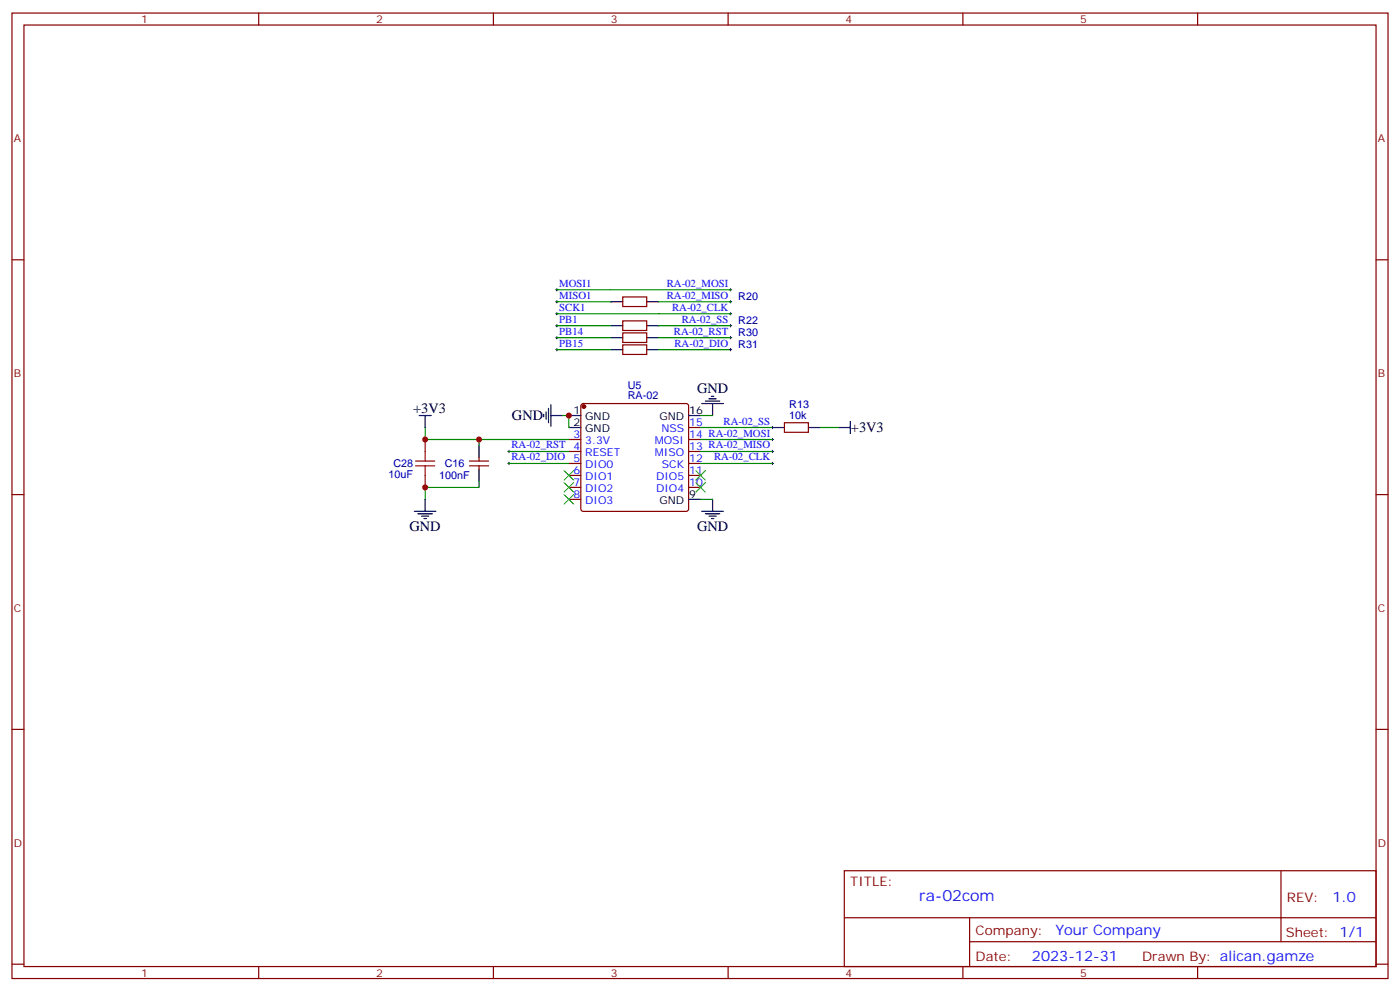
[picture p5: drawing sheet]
<svg xmlns="http://www.w3.org/2000/svg" width="412mm" height="292mm" viewBox="0 0 412 292" stroke-linecap="round" stroke-linejoin="round" font-family="sans-serif">
<g fill="none" stroke="#870000" stroke-width=".35">
<path d="M3.5 3.8h405.4v284.4h-405.4zM7.1 7.4h398.2v277.3h-398.2zM76.2 3.8v3.6M145.3 3.8v3.6M214.5 3.8v3.6M283.6 3.8v3.6M352.8 3.8v3.6M3.5 76.5h3.6M405.3 76.5h3.6M183.4 87.5h7.1v2.8h-7.1zM183.4 94.5h7.1v2.8h-7.1zM183.4 98h7.1v2.9h-7.1z"/>
<path d="M171.3 119.1l.5-.2h30.3l.5 .2 .2 .5v30.3l-.2 .5-.5 .2h-30.3l-.5-.2-.2-.5v-30.3zM183.4 101.6h7.1v2.8h-7.1zM125.2 129.4v3.6M138.3 137.2h5.6M138.3 135.8h5.6M141.1 134.7v1.1M141.1 137.2v1.1M167.6 129.4h3.5M167.6 133h3.5M167.6 136.5h3.5M202.8 129.4h3.6M202.8 133h3.6"/>
<path d="M202.8 136.5h3.6M202.8 125.9h3.6M231.1 124.5h7v2.8h-7zM3.5 145.7h3.6M125.2 140v3.5M167.6 140h3.5M167.6 143.5h3.5M167.6 147.1h3.5M202.8 140h3.6M202.8 143.5h3.6M405.3 145.7h3.6M3.5 214.8h3.6"/>
<path d="M405.3 214.8h3.6M248.7 256.4h156.6v28.3h-156.6zM377.3 256.5v20.8M248.7 270.3h156.5M285.6 277.3h119.6M285.6 270.3v14.1M3.5 284h3.6M76.2 284.7v3.5M145.3 284.7v3.5M214.5 284.7v3.5M283.6 284.7v3.5M352.8 284.7v3.5"/>
<path d="M405.3 284h3.6"/>
</g>
<circle cx="172" cy="119.7" r=".53" fill="#870000" stroke="#870000" stroke-width=".35"/>
<g fill="none" stroke="#000" stroke-width=".35">
<path d="M179.9 88.9h3.5M179.9 95.9h3.5M179.9 99.4h3.5M190.5 88.9h3.5M190.5 95.9h3.5M190.5 99.4h3.5M162.3 119.2v6.4M179.9 103h3.5M190.5 103h3.5M206.7 118.9h6.4M207.8 118.1h4.2M208.8 117.4h2.2"/>
<path d="M209.5 116.7h.8M209.9 118.9v3.5M123.5 122.4h3.5M125.2 122.4v3.5M141.1 131.2v3.5M141.1 138.3v3.5M160.2 122v.7M160.9 121.3v2.1M161.6 120.3v4.2M162.3 122.4h3.5M167.6 122.4h3.5M167.6 125.9h3.5"/>
<path d="M202.8 122.4h3.6M227.5 125.9h3.6M238.1 125.9h3.6M246.9 125.9h3.6M250.5 124.1v3.6M122.1 150.6h6.3M123.1 151.3h4.3M124.2 152h2.1M124.9 152.7h.7M125.2 147.1v3.5M202.8 147.1h3.6M206.7 150.6h6.4"/>
<path d="M207.8 151.3h4.2M208.8 152h2.2M209.5 152.7h.8M209.9 147.1v3.5"/>
</g>
<g fill="none" stroke="#008700" stroke-width=".35">
<path d="M164 85.3h51.2M164 92.4h51.2M164 88.9h15.9M164 95.9h15.9M164 99.4h15.9M194 88.9h21.2M194 95.9h21.2M194 99.4h21.2M164 103h15.9M194 103h21.2M125.2 125.9v3.5h42.4M141.1 129.4v1.8"/>
<path d="M149.9 133h17.7M149.9 136.5h17.7M165.8 122.4h1.8v3.5M206.4 133h21.1M206.4 129.4h21.1M206.4 122.4h3.5M206.4 136.5h21.1M206.4 125.9h21.1M241.7 125.9h5.2M141.1 141.8v1.7h-15.9v3.6M206.4 147.1h3.5"/>
</g>
<g fill="none" stroke="#000" stroke-width=".29">
<path d="M163.7 85.3h.7M163.7 88.9h.7M163.7 92.4h.7M163.7 95.9h.7M163.7 99.4h.7M164 85v.7M164 88.5v.7M164 92v.7M164 95.6v.7M164 99.1v.7M214.8 85.3h.7M214.8 88.9h.7"/>
<path d="M214.8 92.4h.7M214.8 95.9h.7M214.8 99.4h.7M215.2 85v.7M215.2 88.5v.7M215.2 92v.7M215.2 95.6v.7M215.2 99.1v.7M163.7 103h.7M164 102.6v.7M214.8 103h.7M215.2 102.6v.7"/>
<path d="M149.6 133h.7M149.6 136.5h.7M149.9 132.6v.7M149.9 136.1v.7M227.2 129.4h.7M227.2 133h.7M227.2 136.5h.7M227.2 125.9h.7M227.5 125.6v.7M227.5 129.1v.7M227.5 132.6v.7M227.5 136.1v.7"/>
</g>
<path d="M122.4 135.8h5.7M122.4 137.2h5.7M125.2 133v2.8M125.2 137.2v2.8" fill="none" stroke="#a10000" stroke-width=".35"/>
<path d="M166.2 138.6l2.8 2.8M169 138.6l-2.8 2.8M205 138.6l2.8 2.8M207.8 138.6l-2.8 2.8M166.2 145.7l2.8 2.8M166.2 142.1l2.8 2.9M169 145.7l-2.8 2.8M169 142.1l-2.8 2.9M205 142.1l2.8 2.9M207.8 142.1l-2.8 2.9" fill="none" stroke="#3c3" stroke-width=".35"/>
<g fill="#c00">
<circle cx="167.6" cy="122.4" r=".88"/>
<circle cx="141.1" cy="129.4" r=".88"/>
<circle cx="125.2" cy="143.5" r=".88"/>
<circle cx="125.2" cy="129.4" r=".88"/>
</g>
<text font-size="4.6" fill="#00f" x="270.8" y="265.5">ra-02com</text>
<g font-size="4.2">
<text x="205.3" y="115.6">GND</text>
<text x="121.7" y="121.7">+3V3</text>
<text x="150.8" y="123.8">GND</text>
<text x="250.6" y="127.3">+3V3</text>
<text x="120.6" y="156.2">GND</text>
<text x="205.3" y="156.2">GND</text>
</g>
<g font-size="4.2" fill="#00f">
<text x="392.5" y="265.7">1.0</text>
<text x="310.9" y="275.3">Your Company</text>
<text x="304" y="283.1">2023-12-31</text>
</g>
<g font-size="3.9" fill="#800">
<text x="250.5" y="261">TITLE:</text>
<text x="379.1" y="265.7">REV:</text>
<text x="287.4" y="275.2">Company:</text>
<text x="378.7" y="275.8">Sheet: 1/1</text>
<text x="287.4" y="282.9">Date:</text>
<text x="336.4" y="283">Drawn By: alican.gamze</text>
</g>
<g font-size="3.2" fill="#800">
<text x="41.6" y="6.8">1</text>
<text x="110.8" y="6.8">2</text>
<text x="179.9" y="6.8">3</text>
<text x="249.1" y="6.8">4</text>
<text x="318.2" y="6.8">5</text>
<text x="4.1" y="41.9">A</text>
<text x="405.9" y="41.9">A</text>
<text x="4.1" y="111.1">B</text>
<text x="405.9" y="111.1">B</text>
<text x="4.1" y="180.2">C</text>
<text x="405.9" y="180.2">C</text>
<text x="4.1" y="249.4">D</text>
<text x="405.9" y="249.4">D</text>
<text x="41.6" y="287.7">1</text>
<text x="110.8" y="287.7">2</text>
<text x="179.9" y="287.7">3</text>
<text x="249.1" y="287.7">4</text>
<text x="318.2" y="287.7">5</text>
</g>
<g font-size="3.2" fill="#00f">
<text x="164.7" y="84.5">MOSI1</text>
<text x="164.7" y="88">MISO1</text>
<text x="196.4" y="84.5">RA-02_MOSI</text>
<text x="196.4" y="88">RA-02_MISO</text>
<text x="164.7" y="91.5">SCK1</text>
<text x="164.7" y="95">PB1</text>
<text x="198" y="91.5">RA-02_CLK</text>
<text x="200.8" y="95">RA-02_SS</text>
<text x="164.7" y="98.6">PB14</text>
<text x="198.5" y="98.6">RA-02_RST</text>
<text x="164.7" y="102.1">PB15</text>
<text x="198.7" y="102.1">RA-02_DIO</text>
<text x="203" y="125.6">15</text>
<text x="213.2" y="125">RA-02_SS</text>
<text x="168.9" y="129.1">3</text>
<text x="172.4" y="130.8">3.3V</text>
<text x="192.9" y="130.8">MOSI</text>
<text x="194.8" y="127.3">NSS</text>
<text x="203" y="129.1">14 RA-02_MOSI</text>
<text x="150.6" y="132.1">RA-02_RST 4</text>
<text x="150.6" y="135.6">RA-02_DIO</text>
<text x="168.9" y="136.1">5</text>
<text x="172.4" y="134.4">RESET</text>
<text x="172.4" y="137.9">DIO0</text>
<text x="192.9" y="134.4">MISO</text>
<text x="195" y="137.9">SCK</text>
<text x="203" y="136.1">12</text>
<text x="203" y="132.6">13 RA-02_MISO</text>
<text x="210.3" y="135.6">RA-02_CLK</text>
<text x="168.9" y="139.7">6</text>
<text x="168.9" y="143.2">7</text>
<text x="172.4" y="141.4">DIO1</text>
<text x="193.2" y="141.4">DIO5</text>
<text x="203" y="143.2">10</text>
<text x="203" y="139.7">11</text>
<text x="168.9" y="146.7">8</text>
<text x="172.4" y="145">DIO2</text>
<text x="172.4" y="148.5">DIO3</text>
<text x="193.2" y="145">DIO4</text>
</g>
<g font-size="3.2" fill="#000080">
<text x="217.5" y="88.3">R20</text>
<text x="217.5" y="95.3">R22</text>
<text x="217.5" y="98.8">R30</text>
<text x="217.5" y="102.4">R31</text>
<text x="184.9" y="117.6">RA-02</text>
<text x="184.9" y="114.5">U5</text>
<text x="232.5" y="123.4">10k</text>
<text x="232.5" y="120.3">R13</text>
<text x="115.9" y="137.6">C28</text>
<text x="131" y="137.6">C16</text>
<text x="114.5" y="140.8">10uF</text>
<text x="129.4" y="141.1">100nF</text>
</g>
<g font-size="3.2">
<text x="168.9" y="122">1</text>
<text x="168.9" y="125.6">2</text>
<text x="172.4" y="123.8">GND</text>
<text x="194.3" y="123.8">GND</text>
<text x="203" y="122">16</text>
<text x="172.4" y="127.3">GND</text>
<text x="194.3" y="148.5">GND</text>
<text x="203" y="146.7">9</text>
</g>
</svg>
